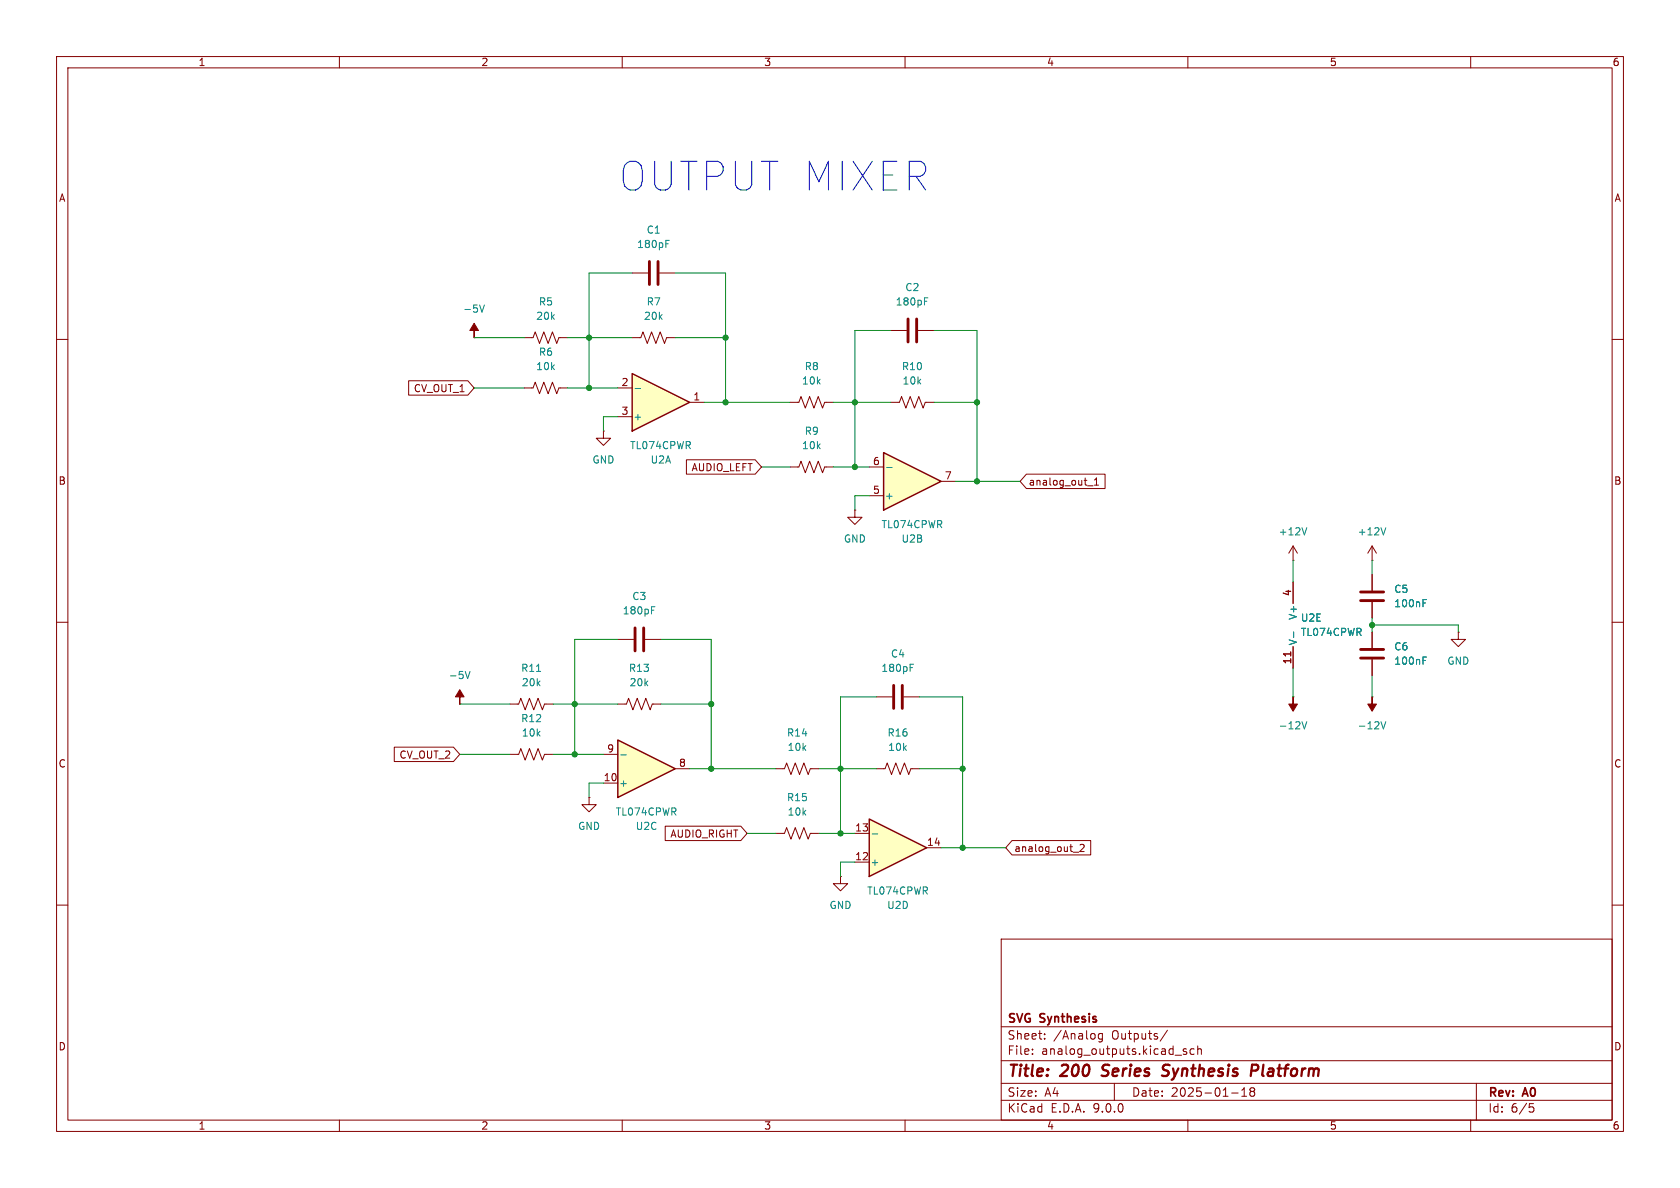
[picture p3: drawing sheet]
<svg xmlns="http://www.w3.org/2000/svg" width="297mm" height="210mm" viewBox="0 0 297 210" stroke-linecap="round" stroke-linejoin="round" font-family="sans-serif">
<path d="M0 0h297v210h-297z" fill="#fff" stroke="#fff" stroke-width=".18"/>
<g fill="none" stroke="#840000" stroke-width=".18">
<path d="M10 10h277v190h-277zM12 12h273v186h-273zM60 10v2M110 10v2M160 10v2M210 10v2M260 10v2M10 60h2M106.7 76.2v1.3h1.2l-1.2 1.2-1.3-1.2h1.3M106.7 76.2h.1M139.7 71.1h1.5l.4-1 .8 2 .7-2 .8 2 .8-2 .7 2 .4-1h1.5M157.5 71.1h1.5l.4-1 .7 2 .8-2 .8 2 .7-2 .8 2 .4-1h1.5"/>
<path d="M285 60h2M139.7 82.6h1.5l.4-1.1 .8 2.1 .7-2.1 .8 2.1 .8-2.1 .7 2.1 .4-1h1.5M10 110h2M285 110h2M148.6 154.9v1.3h1.3l-1.3 1.3-1.3-1.3h1.3M148.6 154.9h.1M10 160h2M177 166h108v32h-108zM285 160h2M60 198v2M110 198v2M160 198v2"/>
<path d="M177 194.5h108M177 191.5h108M177 187.5h108M177 181.5h108M182.5 186.3v.1M182.5 185.5v.1M184.7 183.6v.1M184.7 182.8v.1M194.9 182.7v1.2l-.3 .3-.4-.1M194.9 182.8l-.4-.1-.3 .3v.4l.1 .2h.6M197 191.5v3M206.4 182.1l-1.3 2"/>
<path d="M207.7 186.5h1.2M209.7 185.5l-.3-.1-.2 .2v.2l.5 .2v.3h-.5M210 198v2M211.1 185.5l-.4-.1-.3 .3v.4l.1 .2h.6M211.7 185.5l.3-.1 .3 .1 .1 .9M211.7 184.9v1.5M217.7 193.2h1.2M219.5 193.8h.9M219.5 192.7l.5-.4v1.5M221 192.4v.3l.2 .2M221.2 192.9l-.2 .3v.5l.2 .1 .5-.1 .1-.2-.1-.4-.2-.2M221.2 192.3l.5 .1 .1 .2-.3 .3"/>
<path d="M221.2 192.9h.3M260 198v2M261 191.5v6.5M270.4 195.1h.7M270.5 195.7h.4l.3 .3-.2 .5-.5 .1"/>
</g>
<path d="M194.7 190.1l.3 .1M195.1 188.4l-.2 .2 .1 .4M206.5 190a.85 .85 0 0 1-1.1 .1M206.5 188.2l-.7 .1a.46 .46 0 0 0-.2 .5 .46 .46 0 0 0 .3 .4l.6 .2M221.4 188.2l.9 .1a.58 .58 0 0 1-.3 1h-.8" fill="none" stroke="#840000" stroke-width=".4"/>
<path d="M111.8 66l10.1 5.1-10.1 5.1z" fill="#ffffc2"/>
<path d="M111.8 66l10.1 5.1-10.1 5.1z" fill="none" stroke="#840000" stroke-width=".25"/>
<g fill="none" stroke="#840000" stroke-width=".18">
<path d="M83.8 59.7h.1M92.7 59.7h1.5l.4-1 .8 2 .7-2 .8 2 .8-2 .7 2 .4-1h1.5M111.8 59.7h1.5l.4-1 .7 2 .8-2 .8 2 .7-2 .8 2 .4-1h1.5M111.8 48.3h2.8M116.6 48.3h2.8M157.5 58.4h2.8M162.3 58.4h2.8M92.7 68.6h1.5l.4-1 .8 2 .7-2 .8 2 .8-2 .7 2 .4-1h1.5M109.2 73.7h2.6M109.2 68.6h2.6M121.9 71.1h2.6M228.6 99.1h.1"/>
<path d="M228.6 96.5l-.8 1.3M228.6 96.5l.8 1.3M228.6 96.5v2.6M242.6 99.1h.1M242.6 96.5v2.6M242.6 96.5l-.8 1.3M242.6 96.5l.7 1.3M228.2 115.2v.8M228.6 102.9v3.8M228.6 114.3v3.8M242.6 101.6v2.8M242.6 106.4v2.8"/>
<path d="M242.6 111.8v2.8M242.6 116.6v2.8M257.8 111.8v1.2h1.3l-1.3 1.3-1.3-1.3h1.3M257.8 111.8h.1"/>
</g>
<g fill="none" stroke="#008484" stroke-width=".18">
<path d="M84.8 53.9l.4 1.3 .4-1.3M117.7 43.1h.4M117.7 42.5h.6M163.4 53.3h.5M163.4 52.6h.6M112.3 68.7h1M231 93.3l-.4 1.3M245 93.3l-.4 1.3M228.7 111.7v1M251.6 106.6h.4M251.6 106h.6M251.6 116.8h.4"/>
<path d="M251.6 116.1h.6"/>
</g>
<path d="M114.8 46.2v4.1M116.3 46.2v4.1M160.5 56.4v4.1M162.1 56.4v4.1M240.5 104.6h4.1M240.5 106.2h4.1M240.5 114.8h4.1M240.5 116.3h4.1" fill="none" stroke="#840000" stroke-width=".51"/>
<path d="M83.8 57.2l.8 1.2h-.8v1.3v-1.3h-.7z" fill="#840000" stroke="#840000" stroke-width=".18"/>
<path d="M153.7 144.8l10.1 5.1-10.1 5z" fill="#ffffc2"/>
<path d="M153.7 144.8l10.1 5.1-10.1 5z" fill="none" stroke="#840000" stroke-width=".25"/>
<path d="M228.6 123.2h.1M242.6 123.2h.1M151.1 152.4h2.6M151.1 147.3h2.6M163.8 149.9h2.6" fill="none" stroke="#840000" stroke-width=".18"/>
<path d="M230.2 127.6l.4 1.2 .4-1.2M244.1 127.6l.5 1.2 .4-1.2M154.2 147.4h1" fill="none" stroke="#008484" stroke-width=".18"/>
<g fill="#840000" stroke="#840000" stroke-width=".18">
<path d="M228.6 123.2v1.3h.8l-.8 1.2-.8-1.2h.8z"/>
<path d="M242.6 123.2v1.3h.7l-.7 1.2-.8-1.2h.8z"/>
</g>
<path d="M156.2 80l10.2 5.1-10.2 5.1z" fill="#ffffc2"/>
<path d="M156.2 80l10.2 5.1-10.2 5.1z" fill="none" stroke="#840000" stroke-width=".25"/>
<g fill="none" stroke="#840000" stroke-width=".18">
<path d="M151.1 90.2v1.2h1.3l-1.3 1.3-1.2-1.3h1.2M151.1 90.2h.1M153.7 87.6h2.5M153.7 82.6h2.5M166.4 85.1h2.5M109.2 113h2.8M114 113h2.8M81.3 124.5h.1M90.2 133.4h1.5l.4-1.1 .7 2.1 .8-2.1 .8 2.1 .7-2.1 .8 2.1 .4-1h1.5M90.2 124.5h1.5l.4-1.1 .7 2.1 .8-2.1 .8 2.1 .7-2.1 .8 2.1 .4-1h1.5M109.2 124.5h1.5l.4-1.1 .8 2.1 .7-2.1 .8 2.1 .8-2.1 .7 2.1 .4-1h1.5M154.9 123.2h2.8"/>
<path d="M159.8 123.2h2.8"/>
</g>
<path d="M156.7 82.6h1M82.2 118.7l.5 1.3 .4-1.3M94.9 118.7h.7M115.2 107.9h.4M115.2 107.3h.6M160.9 118h.4M160.9 117.4h.6" fill="none" stroke="#008484" stroke-width=".18"/>
<path d="M112.3 111v4.1M113.8 111v4.1M158 121.2v4M159.5 121.2v4" fill="none" stroke="#840000" stroke-width=".51"/>
<path d="M81.3 121.9l.7 1.3h-.7v1.3v-1.3h-.8z" fill="#840000" stroke="#840000" stroke-width=".18"/>
<path d="M109.2 130.8l10.2 5.1-10.2 5.1z" fill="#ffffc2"/>
<path d="M109.2 130.8l10.2 5.1-10.2 5.1z" fill="none" stroke="#840000" stroke-width=".25"/>
<g fill="none" stroke="#840000" stroke-width=".18">
<path d="M72.2 67.3h10.5l1.1 1.3-1.1 1.3h-10.5zM121.3 81.3h12.2l1.1 1.3-1.1 1.2h-12.2zM181.5 83.8h13.9v2.6h-13.9l-1.2-1.3zM192.3 85.9h.9M193.5 85.8h.7M193.5 84.9l.3-.4v1.3M228.2 115.2v.8M228.6 102.9v3.8M228.6 114.3v3.8M242.6 101.6v2.8M242.6 106.4v2.8M242.6 111.8v2.8"/>
<path d="M242.6 116.6v2.8M69.7 132.1h10.5l1.1 1.3-1.1 1.2h-10.5zM106.7 138.4h2.5M106.7 133.4h2.5M119.4 135.9h2.5M137.2 135.9h1.5l.4-1 .7 2 .8-2 .8 2 .7-2 .8 2 .4-1h1.5M154.9 135.9h1.6l.3-1 .8 2 .8-2 .7 2 .8-2 .8 2 .3-1h1.6M104.1 141v1.2h1.3l-1.3 1.3-1.2-1.3h1.2M104.1 141h.1M117.6 146h13.4l1.1 1.3-1.1 1.3h-13.4zM137.2 147.3h1.5l.4-1 .7 2 .8-2 .8 2 .7-2 .8 2 .4-1h1.5M178.9 148.6h13.9v2.5h-13.9l-1.1-1.2z"/>
<path d="M189.7 150.7h1M190.9 149.4l.5-.1 .3 .3-.8 .9h.8"/>
</g>
<path d="M228.7 111.7v1M251.6 106.6h.4M251.6 106h.6M251.6 116.8h.4M251.6 116.1h.6M109.7 133.4h1" fill="none" stroke="#008484" stroke-width=".18"/>
<g fill="none" stroke="#008400" stroke-width=".18">
<path d="M83.8 59.7h8.9M100.3 59.7h11.5M111.8 48.3h-7.7v20.3M119.4 48.3h8.9v22.8M119.4 59.7h8.9M157.5 58.4h-6.4v24.2M165.1 58.4h7.6v26.7M83.8 68.6h8.9M100.3 68.6h8.9M109.2 73.7h-2.5v2.5M124.5 71.1h15.2M147.3 71.1h10.2"/>
<path d="M165.1 71.1h7.6M134.6 82.6h5.1M147.3 82.6h6.4M153.7 87.6h-2.6v2.6M168.9 85.1h11.4M228.6 99.1v3.8M242.6 99.1v2.5M109.2 113h-7.6v20.4M116.8 113h8.9v22.9M228.6 118.1v5.1M242.6 109.2v2.6M242.6 119.4v3.8"/>
<path d="M242.6 110.5h15.2v1.3M81.3 124.5h8.9M81.3 133.4h8.9M97.8 124.5h11.4M97.8 133.4h8.9M106.7 138.4h-2.6v2.6M116.8 124.5h8.9M121.9 135.9h15.3M144.8 135.9h10.1M154.9 123.2h-6.3v24.1M162.6 135.9h7.6M162.6 123.2h7.6v26.7"/>
<path d="M132.1 147.3h5.1M144.8 147.3h6.3M151.1 152.4h-2.5v2.5M166.4 149.9h11.4"/>
</g>
<g fill="#008400" stroke="#008400" stroke-width=".18">
<circle cx="104.1" cy="68.6" r=".46"/>
<circle cx="104.1" cy="59.7" r=".46"/>
<circle cx="151.1" cy="71.1" r=".46"/>
<circle cx="128.3" cy="59.7" r=".46"/>
<circle cx="148.6" cy="147.3" r=".46"/>
<circle cx="125.7" cy="135.9" r=".46"/>
<circle cx="170.2" cy="135.9" r=".46"/>
<circle cx="170.2" cy="149.9" r=".46"/>
<circle cx="172.7" cy="71.1" r=".46"/>
<circle cx="172.7" cy="85.1" r=".46"/>
<circle cx="151.1" cy="82.6" r=".46"/>
<circle cx="242.6" cy="110.5" r=".46"/>
<circle cx="148.6" cy="135.9" r=".46"/>
<circle cx="125.7" cy="124.5" r=".46"/>
<circle cx="128.3" cy="71.1" r=".46"/>
<circle cx="101.6" cy="133.4" r=".46"/>
<circle cx="101.6" cy="124.5" r=".46"/>
</g>
<text font-size="7.1" fill="#0000c2" x="109.5" y="34">OUTPUT MIXER</text>
<g font-size="2.8" fill="#840000">
<text x="178" y="190.9">Title:</text>
<text x="187.7" y="190.9">200</text>
<text x="195.7" y="190.9">Series</text>
<text x="207.2" y="190.9">Synthesis</text>
<text x="223.6" y="190.9">Platform</text>
</g>
<g font-size="2.1" fill="#840000">
<text x="178" y="184">Sheet:</text>
<text x="178" y="181.2">SVG</text>
<text x="184" y="181.2">Synthesis</text>
<text x="186.2" y="184">/Analog</text>
<text x="196.6" y="184">Outputs/</text>
<text x="178" y="186.7">File:</text>
<text x="184.1" y="186.7">analog_outputs.kicad_sch</text>
<text x="178" y="196.9">KiCad</text>
<text x="178" y="194.1">Size:</text>
<text x="184.7" y="194.1">A4</text>
<text x="185.7" y="196.9">E.D.A.</text>
<text x="193.3" y="196.9">9.0.0</text>
<text x="200" y="194.1">Date:</text>
<text x="207" y="194.1">2025-01-18</text>
<text x="263" y="194.3">Rev:</text>
<text x="263" y="196.9">Id:</text>
<text x="267.1" y="196.9">6/5</text>
<text x="269.4" y="194.3">A0</text>
</g>
<g font-size="1.8" fill="#840000">
<text x="35" y="11.9">1</text>
<text x="85" y="11.9">2</text>
<text x="135" y="11.9">3</text>
<text x="185" y="11.9">4</text>
<text x="235" y="11.9">5</text>
<text x="285" y="11.9">6</text>
<text x="10.3" y="35.9">A</text>
<text x="285.3" y="35.9">A</text>
<text x="73.1" y="69.5">CV_OUT_1</text>
<text x="109.8" y="68.3">2</text>
<text x="122.5" y="70.9">1</text>
<text x="109.8" y="73.4">3</text>
<text x="122.2" y="83.5">AUDIO_LEFT</text>
<text x="154.2" y="82.3">6</text>
<text x="10.3" y="85.9">B</text>
<text x="154.2" y="87.4">5</text>
<text x="166.9" y="84.8">7</text>
<text x="181.8" y="86">analog_out_1</text>
<text x="285.3" y="85.9">B</text>
<text x="228.3" y="105.5" transform="rotate(-90 228.3 105.5)">4</text>
<text x="228.3" y="117.5" transform="rotate(-90 228.3 117.5)">11</text>
<text x="10.3" y="135.9">C</text>
<text x="70.5" y="134.3">CV_OUT_2</text>
<text x="107.2" y="133.1">9</text>
<text x="119.9" y="135.6">8</text>
<text x="285.3" y="135.9">C</text>
<text x="106.6" y="138.2">10</text>
<text x="118.4" y="148.3">AUDIO_RIGHT</text>
<text x="151.1" y="147.1">13</text>
<text x="163.8" y="149.6">14</text>
<text x="151.1" y="152.1">12</text>
<text x="179.2" y="150.8">analog_out_2</text>
<text x="10.3" y="185.9">D</text>
<text x="285.3" y="185.9">D</text>
<text x="35" y="199.9">1</text>
<text x="85" y="199.9">2</text>
<text x="135" y="199.9">3</text>
<text x="185" y="199.9">4</text>
<text x="235" y="199.9">5</text>
<text x="285" y="199.9">6</text>
</g>
<g font-size="1.8" fill="#008484">
<text x="114.2" y="41.5">C1</text>
<text x="112.5" y="44">180pF</text>
<text x="159.9" y="51.7">C2</text>
<text x="81.8" y="55.5">-5V</text>
<text x="94.7" y="56.7">20k</text>
<text x="95.2" y="54.2">R5</text>
<text x="113.7" y="56.7">20k</text>
<text x="114.2" y="54.2">R7</text>
<text x="158.3" y="54.2">180pF</text>
<text x="94.7" y="65.6">10k</text>
<text x="95.2" y="63.1">R6</text>
<text x="142.2" y="65.6">R8</text>
<text x="159.3" y="65.6">R10</text>
<text x="141.7" y="68.2">10k</text>
<text x="159.5" y="68.2">10k</text>
<text x="111.9" y="74.5">+</text>
<text x="142.2" y="77.1">R9</text>
<text x="104.6" y="82.1">GND</text>
<text x="111.3" y="79.6">TL074CPWR</text>
<text x="114.9" y="82.1">U2A</text>
<text x="141.7" y="79.6">10k</text>
<text x="156.3" y="88.5">+</text>
<text x="155.7" y="93.6">TL074CPWR</text>
<text x="226" y="94.8">+12V</text>
<text x="239.9" y="94.8">+12V</text>
<text x="149.1" y="96.1">GND</text>
<text x="159.3" y="96.1">U2B</text>
<text x="111.7" y="106.3">C3</text>
<text x="246.4" y="105">C5</text>
<text x="246.4" y="107.5">100nF</text>
<text x="110" y="108.8">180pF</text>
<text x="229.5" y="109.7" transform="rotate(-90 229.5 109.7)">V+</text>
<text x="229.9" y="110.1">U2E</text>
<text x="229.9" y="112.6">TL074CPWR</text>
<text x="92" y="119">R11</text>
<text x="111.1" y="119">R13</text>
<text x="155.7" y="119">180pF</text>
<text x="157.4" y="116.4">C4</text>
<text x="229.5" y="114.2" transform="rotate(-90 229.5 114.2)">V-</text>
<text x="246.4" y="115.2">C6</text>
<text x="246.4" y="117.7">100nF</text>
<text x="255.8" y="117.7">GND</text>
<text x="79.2" y="120.2">-5V</text>
<text x="92.2" y="121.5">20k</text>
<text x="111.2" y="121.5">20k</text>
<text x="92" y="127.9">R12</text>
<text x="92.2" y="130.4">10k</text>
<text x="139" y="130.4">R14</text>
<text x="156.8" y="130.4">R16</text>
<text x="226" y="129.1">-12V</text>
<text x="239.9" y="129.1">-12V</text>
<text x="139.1" y="132.9">10k</text>
<text x="156.9" y="132.9">10k</text>
<text x="109.3" y="139.3">+</text>
<text x="139" y="141.8">R15</text>
<text x="102.1" y="146.9">GND</text>
<text x="108.8" y="144.4">TL074CPWR</text>
<text x="112.3" y="146.9">U2C</text>
<text x="139.1" y="144.4">10k</text>
<text x="153.8" y="153.3">+</text>
<text x="146.6" y="160.9">GND</text>
<text x="153.2" y="158.3">TL074CPWR</text>
<text x="156.7" y="160.9">U2D</text>
</g>
</svg>
